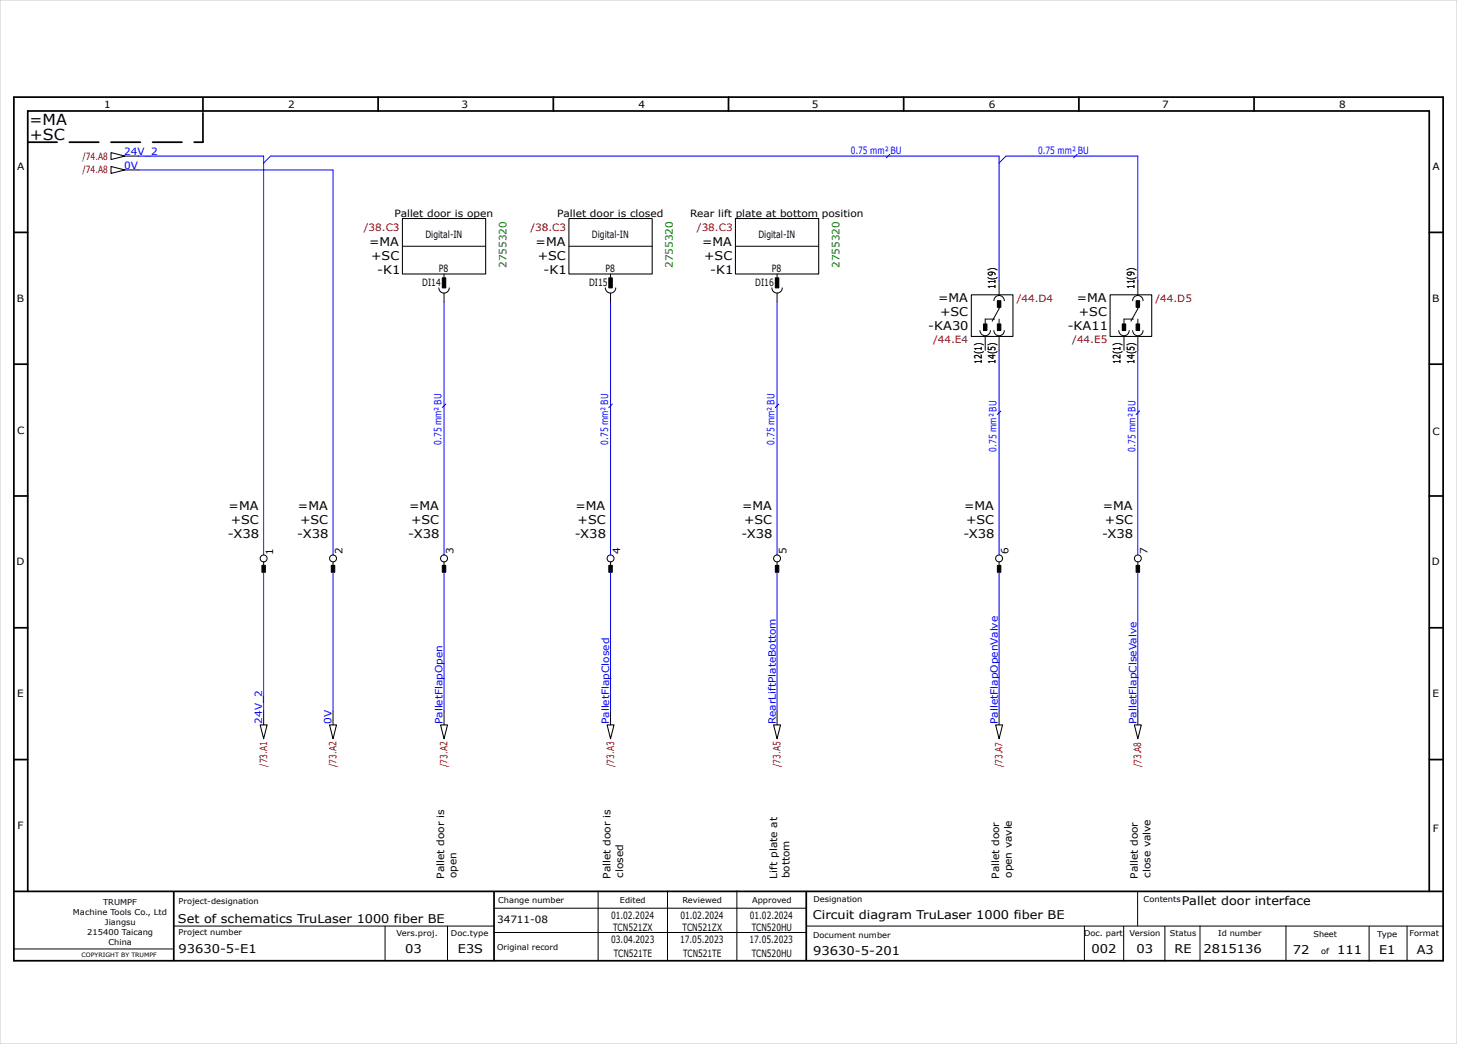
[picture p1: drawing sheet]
<svg xmlns="http://www.w3.org/2000/svg" width="420mm" height="301mm" viewBox="0 0 420 301" stroke-linecap="round" stroke-linejoin="round" font-family="sans-serif">
<g fill="none" stroke="#000" stroke-width=".5">
<path d="M4 28h412v249h-412zM58.5 28.2v3.8M109 28v4M159.5 28v4M210 28v4M260.5 28v4M311 28v4M361.5 28v4M4 67h4M412 67h4M4 105h4M412 105h4"/>
<path d="M4 143h4M412 143h4M4 181h4M412 181h4M4 219h4M412 219h4M4 257h412M8 257v-225h404v225M50.1 257.1v19.8M142.4 257.2v19.8M232.4 257.1v19.7"/>
</g>
<g fill="none" stroke="#000" stroke-width=".29">
<path d="M36 45h4M36 49h4M116 71h24M128 79v1M164 71h24M176 79v1M212 71h24M224 79v1M126.5 83a1.5 1.5 0 0 0 1.5 1.5 1.5 1.5 0 0 0 1.5-1.5M128 84.5v2.5M174.5 83a1.5 1.5 0 0 0 1.5 1.5 1.5 1.5 0 0 0 1.5-1.5M176 84.5v2.5"/>
<path d="M222.5 83a1.5 1.5 0 0 0 1.5 1.5 1.5 1.5 0 0 0 1.5-1.5M224 84.5v2.5M282.5 95.3a1.5 1.5 0 0 0 1.5 1.5 1.5 1.5 0 0 0 1.5-1.5M284 97v4M286.5 86.7a1.5 1.5 0 0 1 1.5-1.5 1.5 1.5 0 0 1 1.5 1.5M286.5 95.3a1.5 1.5 0 0 0 1.5 1.5 1.5 1.5 0 0 0 1.5-1.5M286.7 92h-2.7v1.3M288 81v4M288 87v2l-2 3.6M288 92v1.3M288 97v4M322.5 95.3a1.5 1.5 0 0 0 1.5 1.5 1.5 1.5 0 0 0 1.5-1.5"/>
<path d="M324 97v4M326.5 86.7a1.5 1.5 0 0 1 1.5-1.5 1.5 1.5 0 0 1 1.5 1.5M326.5 95.3a1.5 1.5 0 0 0 1.5 1.5 1.5 1.5 0 0 0 1.5-1.5M326.7 92h-2.7v1.3M328 81v4M328 87v2l-2 3.6M328 92v1.3M328 97v4M76 162v2M96 162v2M128 162v2M176 162v2"/>
<path d="M224 162v2M288 162v2M328 162v2M76 205v4M96 205v4M128 205v4M176 205v4M224 205v4M288 205v4M328 205v4M172.4 256.9v20M192.4 256.9v20"/>
<path d="M212.4 256.9v20M327.9 256.9v10M4.1 273.6h45.7M50.1 267h92.2M111 267v10M129 267v10M142.4 261.9h90M142.4 268.9h90M232.5 267h183.5M312.6 267v10M323.9 267.1v10M335.8 267.1v10"/>
<path d="M345.9 267v10.1M370.7 267v9.8M394.7 267.1v10M405.6 267v10"/>
<circle cx="76" cy="161" r="1"/>
<circle cx="96" cy="161" r="1"/>
<circle cx="128" cy="161" r="1"/>
<circle cx="176" cy="161" r="1"/>
<circle cx="224" cy="161" r="1"/>
<circle cx="288" cy="161" r="1"/>
<circle cx="328" cy="161" r="1"/>
</g>
<path d="M8 41h50.5M58.5 41v-8.8" fill="none" stroke="#000" stroke-width=".5" stroke-dasharray="8.5 3.5"/>
<path d="M0 0h420v301h-420z" fill="none" stroke="#c9c9c9" stroke-width=".29"/>
<g fill="#000" stroke="#000" stroke-width=".29">
<path d="M127.5 80.1h1v2.9h-1z" fill-rule="evenodd"/>
<path d="M175.5 80.1h1v2.9h-1z" fill-rule="evenodd"/>
<path d="M223.5 80.1h1v2.9h-1z" fill-rule="evenodd"/>
<path d="M283.5 93.4h1v1.9h-1z" fill-rule="evenodd"/>
<path d="M287.5 86.7h1v1.9h-1z" fill-rule="evenodd"/>
<path d="M287.5 93.4h1v1.9h-1z" fill-rule="evenodd"/>
<path d="M323.5 93.4h1v1.9h-1z" fill-rule="evenodd"/>
<path d="M327.5 86.7h1v1.9h-1z" fill-rule="evenodd"/>
<path d="M327.5 93.4h1v1.9h-1z" fill-rule="evenodd"/>
<path d="M75.5 163h1v2h-1z" fill-rule="evenodd"/>
<path d="M95.5 163h1v2h-1z" fill-rule="evenodd"/>
<path d="M127.5 163h1v2h-1z" fill-rule="evenodd"/>
<path d="M175.5 163h1v2h-1z" fill-rule="evenodd"/>
<path d="M223.5 163h1v2h-1z" fill-rule="evenodd"/>
<path d="M287.5 163h1v2h-1z" fill-rule="evenodd"/>
<path d="M327.5 163h1v2h-1z" fill-rule="evenodd"/>
</g>
<g fill="none" stroke="#000" stroke-width=".3">
<path d="M32 44l4 1-4 1zM32 48l4 1-4 1zM116 63h24v16h-24zM164 63h24v16h-24zM212 63h24v16h-24zM280 85h12v12h-12zM320 85h12v12h-12zM75 209h2l-1 4zM95 209h2l-1 4zM127 209h2l-1 4zM175 209h2l-1 4zM223 209h2l-1 4z"/>
<path d="M287 209h2l-1 4zM327 209h2l-1 4z"/>
</g>
<g fill="none" stroke="#00f" stroke-width=".29">
<path d="M40 45h36v115M40 49h56v111M76 47l2-2h210v36M288 47l2-2h38v36M128 87v73M176 87v73M224 87v73M288 101v59M328 101v59M76 165v40M96 165v40M128 165v40"/>
<path d="M176 165v40M224 165v40M288 165v40M328 165v40"/>
</g>
<path d="M256.5 44.5l-1 1M310.5 44.5l-1 1M128.5 116.5l-1 1M176.5 116.5l-1 1M224.5 116.5l-1 1M288.5 118.5l-1 1M328.5 118.5l-1 1" fill="none" stroke="#00f" stroke-width=".3"/>
<g font-size="4.4">
<text x="8.5" y="36">=MA</text>
<text x="8.6" y="40.5">+SC</text>
</g>
<g font-size="3.5">
<text x="106.4" y="71">=MA</text>
<text x="154.4" y="71">=MA</text>
<text x="202.4" y="71">=MA</text>
<text x="107" y="75">+SC</text>
<text x="155" y="75">+SC</text>
<text x="203" y="75">+SC</text>
<text x="108.7" y="79">-K1</text>
<text x="156.7" y="79">-K1</text>
<text x="204.7" y="79">-K1</text>
<text x="270.4" y="87">=MA</text>
<text x="310.4" y="87">=MA</text>
<text x="267.6" y="95">-KA30</text>
<text x="271" y="91">+SC</text>
<text x="307.8" y="95">-KA11</text>
<text x="311" y="91">+SC</text>
<text x="65.9" y="147">=MA</text>
<text x="85.9" y="147">=MA</text>
<text x="117.9" y="147">=MA</text>
<text x="165.9" y="147">=MA</text>
<text x="213.9" y="147">=MA</text>
<text x="277.9" y="147">=MA</text>
<text x="317.9" y="147">=MA</text>
<text x="65.7" y="155">-X38</text>
<text x="66.5" y="151">+SC</text>
<text x="85.7" y="155">-X38</text>
<text x="86.5" y="151">+SC</text>
<text x="117.7" y="155">-X38</text>
<text x="118.5" y="151">+SC</text>
<text x="165.7" y="155">-X38</text>
<text x="166.5" y="151">+SC</text>
<text x="213.7" y="155">-X38</text>
<text x="214.5" y="151">+SC</text>
<text x="277.7" y="155">-X38</text>
<text x="278.5" y="151">+SC</text>
<text x="317.7" y="155">-X38</text>
<text x="318.5" y="151">+SC</text>
<text x="340.7" y="261">Pallet door interface</text>
<text x="51.3" y="266">Set of schematics TruLaser 1000 fiber BE</text>
<text x="234.3" y="265">Circuit diagram TruLaser 1000 fiber BE</text>
<text x="51.5" y="274.7">93630-5-E1</text>
<text x="116.8" y="274.9">03</text>
<text x="132" y="274.9">E3S</text>
<text x="234.4" y="275.3">93630-5-201</text>
<text x="314.6" y="274.8">002</text>
<text x="327.6" y="274.9">03</text>
<text x="338.6" y="274.8">RE</text>
<text x="346.9" y="274.7">2815136</text>
<text x="372.7" y="275">72</text>
<text x="385.4" y="275">111</text>
<text x="397.6" y="275">E1</text>
<text x="408.4" y="275">A3</text>
</g>
<g font-size="2.9">
<text x="30" y="31">1</text>
<text x="83" y="31">2</text>
<text x="133.1" y="31">3</text>
<text x="184.1" y="31">4</text>
<text x="234.1" y="31">5</text>
<text x="285" y="31">6</text>
<text x="335" y="31">7</text>
<text x="386" y="31">8</text>
<text x="5" y="49">A</text>
<text x="413" y="49">A</text>
<text x="113.8" y="62.5">Pallet door is open</text>
<text x="160.7" y="62.5">Pallet door is closed</text>
<text x="199" y="62.5">Rear lift plate at bottom position</text>
<text x="122.6" y="68.5">Digital-IN</text>
<text x="170.6" y="68.5">Digital-IN</text>
<text x="218.6" y="68.5">Digital-IN</text>
<text x="121.7" y="82.5">DI14</text>
<text x="126.5" y="78.5">P8</text>
<text x="169.8" y="82.5">DI15</text>
<text x="174.5" y="78.5">P8</text>
<text x="217.7" y="82.5">DI16</text>
<text x="222.5" y="78.5">P8</text>
<text x="287" y="83.4" transform="rotate(-90 287 83.4)">11(9)</text>
<text x="327" y="83.4" transform="rotate(-90 327 83.4)">11(9)</text>
<text x="4.8" y="87">B</text>
<text x="412.8" y="87">B</text>
<text x="283" y="105" transform="rotate(-90 283 105)">12(1)</text>
<text x="287" y="105" transform="rotate(-90 287 105)">14(5)</text>
<text x="323" y="105" transform="rotate(-90 323 105)">12(1)</text>
<text x="327" y="105" transform="rotate(-90 327 105)">14(5)</text>
<text x="5" y="125">C</text>
<text x="413" y="125.5">C</text>
<text x="78.7" y="159.9" transform="rotate(-90 78.7 159.9)">1</text>
<text x="98.7" y="159.7" transform="rotate(-90 98.7 159.7)">2</text>
<text x="130.8" y="159.7" transform="rotate(-90 130.8 159.7)">3</text>
<text x="178.8" y="159.6" transform="rotate(-90 178.8 159.6)">4</text>
<text x="226.8" y="159.7" transform="rotate(-90 226.8 159.7)">5</text>
<text x="290.7" y="159.7" transform="rotate(-90 290.7 159.7)">6</text>
<text x="330.7" y="159.7" transform="rotate(-90 330.7 159.7)">7</text>
<text x="4.8" y="163">D</text>
<text x="412.7" y="163">D</text>
<text x="5" y="201">E</text>
<text x="413" y="201">E</text>
<text x="5.1" y="239">F</text>
<text x="413" y="240">F</text>
<text x="128" y="253.3" transform="rotate(-90 128 253.3)">Pallet door is</text>
<text x="131.6" y="253.1" transform="rotate(-90 131.6 253.1)">open</text>
<text x="176" y="253.3" transform="rotate(-90 176 253.3)">Pallet door is</text>
<text x="179.6" y="253.1" transform="rotate(-90 179.6 253.1)">closed</text>
<text x="224" y="253.3" transform="rotate(-90 224 253.3)">Lift plate at</text>
<text x="227.6" y="253.2" transform="rotate(-90 227.6 253.2)">bottom</text>
<text x="288" y="253.3" transform="rotate(-90 288 253.3)">Pallet door</text>
<text x="291.6" y="253.1" transform="rotate(-90 291.6 253.1)">open vavle</text>
<text x="328" y="253.3" transform="rotate(-90 328 253.3)">Pallet door</text>
<text x="331.6" y="253.1" transform="rotate(-90 331.6 253.1)">close valve</text>
<text x="143.3" y="266">34711-08</text>
<text x="176.1" y="264.9">01.02.2024</text>
<text x="176.8" y="268.4">TCN521ZX</text>
<text x="196.1" y="264.9">01.02.2024</text>
<text x="196.8" y="268.4">TCN521ZX</text>
<text x="216.1" y="264.9">01.02.2024</text>
<text x="216.7" y="268.4">TCN520HU</text>
<text x="176.2" y="271.9">03.04.2023</text>
<text x="176.9" y="275.9">TCN521TE</text>
<text x="196" y="271.9">17.05.2023</text>
<text x="196.9" y="275.9">TCN521TE</text>
<text x="216" y="271.9">17.05.2023</text>
<text x="216.7" y="275.9">TCN520HU</text>
</g>
<g font-size="2.9" fill="#b60000">
<text x="23.8" y="46">/74.A8</text>
<text x="23.8" y="50">/74.A8</text>
<text x="104.9" y="66.5">/38.C3</text>
<text x="152.9" y="66.5">/38.C3</text>
<text x="200.9" y="66.5">/38.C3</text>
<text x="293.1" y="87">/44.D4</text>
<text x="333.1" y="87">/44.D5</text>
<text x="269" y="99">/44.E4</text>
<text x="309.1" y="99">/44.E5</text>
<text x="77" y="221.1" transform="rotate(-90 77 221.1)">/73.A1</text>
<text x="97" y="221.1" transform="rotate(-90 97 221.1)">/73.A2</text>
<text x="129" y="221.1" transform="rotate(-90 129 221.1)">/73.A2</text>
<text x="177" y="221.1" transform="rotate(-90 177 221.1)">/73.A3</text>
<text x="225" y="221.1" transform="rotate(-90 225 221.1)">/73.A5</text>
<text x="289" y="221.2" transform="rotate(-90 289 221.2)">/73.A7</text>
<text x="329" y="221.2" transform="rotate(-90 329 221.2)">/73.A8</text>
</g>
<g font-size="2.9" fill="#00f">
<text x="35.8" y="44.6">24V_2</text>
<text x="245.2" y="44.3">0.75 mm² BU</text>
<text x="299.2" y="44.3">0.75 mm² BU</text>
<text x="35.8" y="48.6">0V</text>
<text x="127.3" y="128.2" transform="rotate(-90 127.3 128.2)">0.75 mm² BU</text>
<text x="175.3" y="128.2" transform="rotate(-90 175.3 128.2)">0.75 mm² BU</text>
<text x="223.3" y="128.2" transform="rotate(-90 223.3 128.2)">0.75 mm² BU</text>
<text x="287.3" y="130.2" transform="rotate(-90 287.3 130.2)">0.75 mm² BU</text>
<text x="327.3" y="130.2" transform="rotate(-90 327.3 130.2)">0.75 mm² BU</text>
<text x="75.6" y="208.6" transform="rotate(-90 75.6 208.6)">24V_2</text>
<text x="95.6" y="208.6" transform="rotate(-90 95.6 208.6)">0V</text>
<text x="127.6" y="208.7" transform="rotate(-90 127.6 208.7)">PalletFlapOpen</text>
<text x="175.6" y="208.7" transform="rotate(-90 175.6 208.7)">PalletFlapClosed</text>
<text x="223.6" y="208.7" transform="rotate(-90 223.6 208.7)">RearLiftPlateBottom</text>
<text x="287.6" y="208.7" transform="rotate(-90 287.6 208.7)">PalletFlapOpenValve</text>
<text x="327.6" y="208.7" transform="rotate(-90 327.6 208.7)">PalletFlapClseValve</text>
</g>
<g font-size="2.9" fill="#008000">
<text x="146" y="77.2" transform="rotate(-90 146 77.2)">2755320</text>
<text x="194" y="77.2" transform="rotate(-90 194 77.2)">2755320</text>
<text x="242" y="77.2" transform="rotate(-90 242 77.2)">2755320</text>
</g>
<g font-size="2.3">
<text x="21" y="263.8">Machine Tools Co., Ltd</text>
<text x="29.7" y="260.8">TRUMPF</text>
<text x="51.5" y="260.7">Project-designation</text>
<text x="143.6" y="260.4">Change number</text>
<text x="178.7" y="260.4">Edited</text>
<text x="196.7" y="260.4">Reviewed</text>
<text x="216.8" y="260.4">Approved</text>
<text x="234.5" y="260.2">Designation</text>
<text x="329.7" y="260.1">Contents</text>
<text x="25.2" y="269.6">215400 Taicang</text>
<text x="30.3" y="266.7">Jiangsu</text>
<text x="51.5" y="269.7">Project number</text>
<text x="114.3" y="269.9">Vers.proj.</text>
<text x="130" y="269.9">Doc.type</text>
<text x="312.5" y="269.8">Doc. part</text>
<text x="325.6" y="269.9">Version</text>
<text x="337.3" y="269.8">Status</text>
<text x="351.2" y="269.8">Id number</text>
<text x="406.4" y="270">Format</text>
<text x="31.3" y="272.5">China</text>
<text x="143.3" y="273.9">Original record</text>
<text x="234.4" y="270.3">Document number</text>
<text x="378.6" y="270">Sheet</text>
<text x="380.8" y="275">of</text>
<text x="397" y="270">Type</text>
</g>
<text font-size="1.7" x="23.5" y="275.8">COPYRIGHT BY TRUMPF</text>
</svg>
